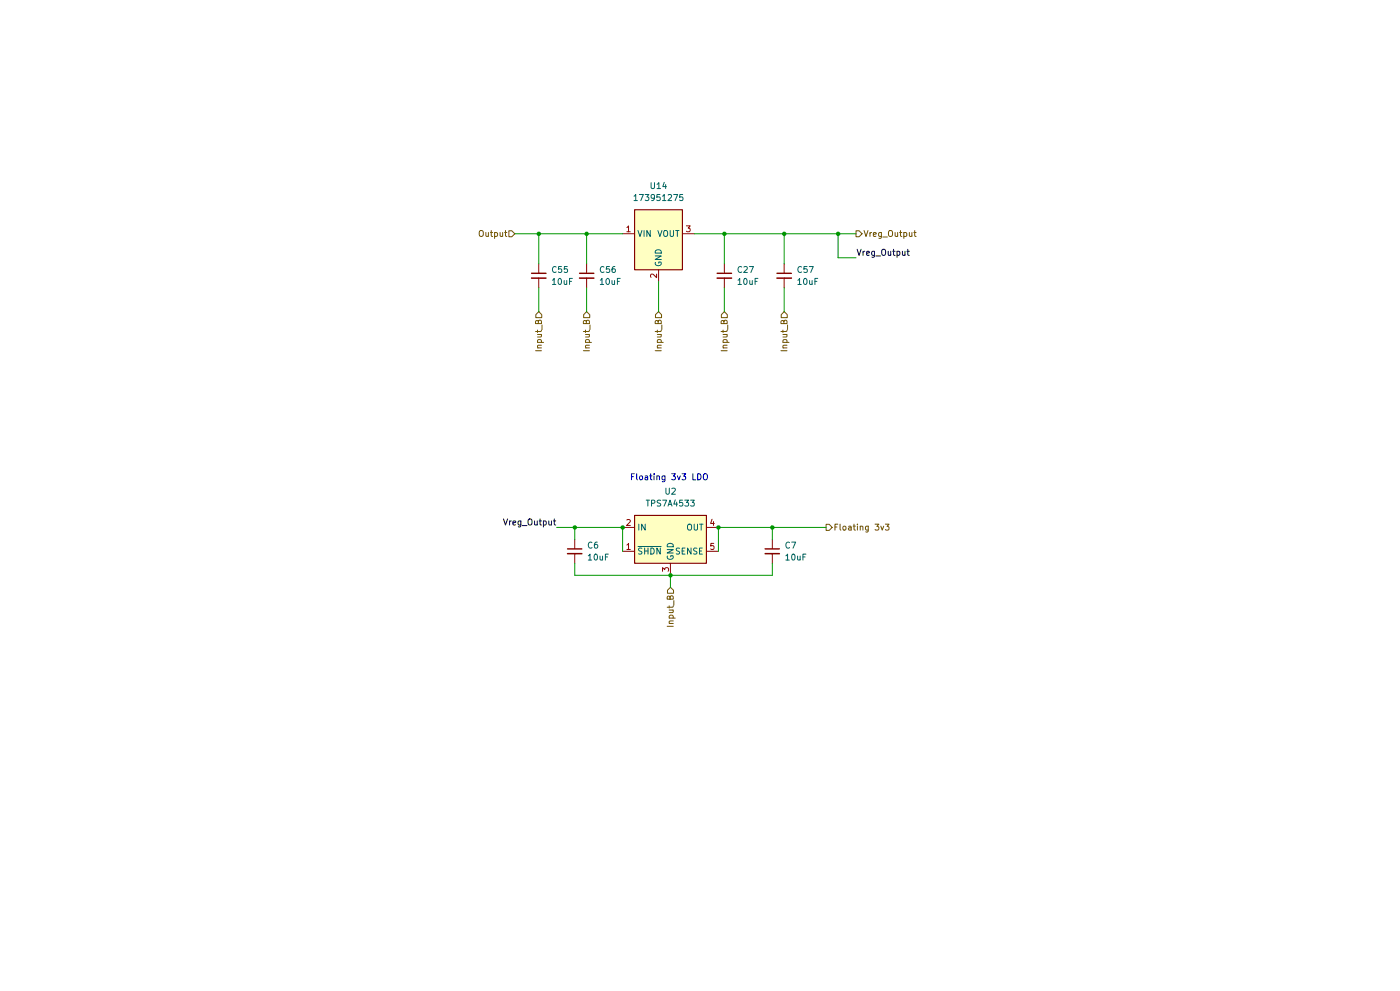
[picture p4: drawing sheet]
(kicad_sch
 (version 20260306)
 (generator "eeschema")
 (generator_version "10.0")
 (paper "A4")
 (title_block
  (title "Shuffler 1 Flyback and LDO"))
 (lib_symbols
  (symbol "Device:C_Small"
   (pin_numbers (hide yes))
   (pin_names
    (offset 0.254) (hide yes)) (exclude_from_sim no) (in_bom yes) (on_board yes)
   (in_pos_files yes)
   (duplicate_pin_numbers_are_jumpers no)
   (property "Reference" "C" (at 0.254 1.778 0) (show_name no) (do_not_autoplace no) (effects (font (size 1.27 1.27)) (justify left)))
   (property "Value" "C_Small" (at 0.254 -2.032 0) (show_name no) (do_not_autoplace no) (effects (font (size 1.27 1.27)) (justify left)))
   (property "Footprint" "" (at 0 0 0) (show_name no) (do_not_autoplace no) (hide yes) (effects (font (size 1.27 1.27))))
   (property "Datasheet" "" (at 0 0 0) (show_name no) (do_not_autoplace no) (hide yes) (effects (font (size 1.27 1.27))))
   (property "Description" "Unpolarized capacitor, small symbol" (at 0 0 0) (show_name no) (do_not_autoplace no) (hide yes) (effects (font (size 1.27 1.27))))
   (symbol "C_Small_0_1"
    (polyline (pts (xy -1.524 0.508) (xy 1.524 0.508)) (stroke (width 0.3048) (type default)) (fill (type none)))
    (polyline (pts (xy -1.524 -0.508) (xy 1.524 -0.508)) (stroke (width 0.3302) (type default)) (fill (type none))))
   (symbol "C_Small_1_1"
    (pin passive line (at 0 2.54 270) (length 2.032) (name "" (effects (font (size 1.27 1.27)))) (number "1" (effects (font (size 1.27 1.27)))))
    (pin passive line (at 0 -2.54 90) (length 2.032) (name "" (effects (font (size 1.27 1.27)))) (number "2" (effects (font (size 1.27 1.27))))))
   (embedded_fonts no))
  (symbol "MagIC_Wurth_WPME-FDSM:173951275" (exclude_from_sim no) (in_bom yes) (on_board yes)
   (in_pos_files yes)
   (duplicate_pin_numbers_are_jumpers no)
   (property "Reference" "U" (at 0 8 0) (show_name no) (do_not_autoplace no) (effects (font (size 1.27 1.27))))
   (property "Value" "173951275" (at 0 -20.5 0) (show_name no) (do_not_autoplace no) (effects (font (size 1.27 1.27))))
   (property "Footprint" "MagIC_THT_Wurth:U_Wurth_WPME-FDSM_17395xx75" (at 69.85 4.064 0) (show_name no) (do_not_autoplace no) (hide yes) (effects (font (size 1.27 1.27))))
   (property "Datasheet" "https://www.we-online.com/components/products/datasheet/173951275_valid_from_2025-01-20.pdf" (at 68.072 1.778 0) (show_name no) (do_not_autoplace no) (hide yes) (effects (font (size 1.27 1.27))))
   (property "Description" "For optimal performance the module is recommended for use with an external input capacitor and output capacitor, reducing design effort and complexity to a minimum." (at 8.128 -28.956 0) (show_name no) (do_not_autoplace yes) (hide yes) (effects (font (size 1.27 1.27))))
   (property "Vin (V)" "18 - 74.5" (at 71.374 -2.032 0) (show_name no) (do_not_autoplace no) (hide yes) (effects (font (size 1.27 1.27))))
   (property "Vout (V)" "12" (at 71.374 -4.318 0) (show_name no) (do_not_autoplace no) (hide yes) (effects (font (size 1.27 1.27))))
   (property "Iout (A)" "0.5" (at 71.374 -6.35 0) (show_name no) (do_not_autoplace no) (hide yes) (effects (font (size 1.27 1.27))))
   (symbol "173951275_1_0"
    (rectangle (start -5.08 5.08) (end 5.08 -7.62) (stroke (width 0.254) (type solid)) (fill (type background))))
   (symbol "173951275_1_1"
    (pin power_in line (at -7.62 0 0) (length 2.54) (name "VIN" (effects (font (size 1.27 1.27)))) (number "1" (effects (font (size 1.27 1.27)))))
    (pin power_in line (at 0 -10.16 90) (length 2.54) (name "GND" (effects (font (size 1.27 1.27)))) (number "2" (effects (font (size 1.27 1.27)))))
    (pin power_out line (at 7.62 0 180) (length 2.54) (name "VOUT" (effects (font (size 1.27 1.27)))) (number "3" (effects (font (size 1.27 1.27))))))
   (embedded_fonts no))
  (symbol "Regulator_Linear:TPS7A45xxKTT" (exclude_from_sim no) (in_bom yes) (on_board yes)
   (in_pos_files yes)
   (duplicate_pin_numbers_are_jumpers no)
   (property "Reference" "U" (at -6.35 6.35 0) (show_name no) (do_not_autoplace no) (effects (font (size 1.27 1.27))))
   (property "Value" "TPS7A45xxKTT" (at 0 6.35 0) (show_name no) (do_not_autoplace no) (effects (font (size 1.27 1.27)) (justify left)))
   (property "Footprint" "Package_TO_SOT_SMD:TO-263-5_TabPin3" (at 0 0 0) (show_name no) (do_not_autoplace no) (hide yes) (effects (font (size 1.27 1.27))))
   (property "Datasheet" "https://www.ti.com/lit/ds/symlink/tps7a45.pdf" (at 0 0 0) (show_name no) (do_not_autoplace no) (hide yes) (effects (font (size 1.27 1.27))))
   (property "Description" "Low-Noise Fast-Transient-Response 1.5A LDO Regulator, Fixed Output, Vin = 20V max, eN = 35 μVrms, TO-263-5 (D2PAK)" (at 0 0 0) (show_name no) (do_not_autoplace no) (hide yes) (effects (font (size 1.27 1.27))))
   (symbol "TPS7A45xxKTT_0_1"
    (rectangle (start -7.62 5.08) (end 7.62 -5.08) (stroke (width 0.254) (type default)) (fill (type background))))
   (symbol "TPS7A45xxKTT_1_1"
    (pin input line (at -10.16 -2.54 0) (length 2.54) (name "~{SHDN}" (effects (font (size 1.27 1.27)))) (number "1" (effects (font (size 1.27 1.27)))))
    (pin power_in line (at -10.16 2.54 0) (length 2.54) (name "IN" (effects (font (size 1.27 1.27)))) (number "2" (effects (font (size 1.27 1.27)))))
    (pin power_in line (at 0 -7.62 90) (length 2.54) (name "GND" (effects (font (size 1.27 1.27)))) (number "3" (effects (font (size 1.27 1.27)))))
    (pin power_out line (at 10.16 2.54 180) (length 2.54) (name "OUT" (effects (font (size 1.27 1.27)))) (number "4" (effects (font (size 1.27 1.27)))))
    (pin input line (at 10.16 -2.54 180) (length 2.54) (name "SENSE" (effects (font (size 1.27 1.27)))) (number "5" (effects (font (size 1.27 1.27))))))
   (embedded_fonts no)))
 (text "Floating 3v3 LDO"
  (exclude_from_sim no)
  (at 141.986 101.346 0)
  (effects (font (size 1.27 1.27))))
 (junction
  (at 132.08 111.76)
  (diameter 0)
  (color 0 0 0 0))
 (junction
  (at 166.37 49.53)
  (diameter 0)
  (color 0 0 0 0))
 (junction
  (at 163.83 111.76)
  (diameter 0)
  (color 0 0 0 0))
 (junction
  (at 114.3 49.53)
  (diameter 0)
  (color 0 0 0 0))
 (junction
  (at 152.4 111.76)
  (diameter 0)
  (color 0 0 0 0))
 (junction
  (at 177.8 49.53)
  (diameter 0)
  (color 0 0 0 0))
 (junction
  (at 124.46 49.53)
  (diameter 0)
  (color 0 0 0 0))
 (junction
  (at 121.92 111.76)
  (diameter 0)
  (color 0 0 0 0))
 (junction
  (at 142.24 121.92)
  (diameter 0)
  (color 0 0 0 0))
 (junction
  (at 153.67 49.53)
  (diameter 0)
  (color 0 0 0 0))
 (wire
  (pts (xy 177.8 49.53) (xy 181.61 49.53))
  (stroke (width 0) (type default)))
 (wire
  (pts (xy 118.11 111.76) (xy 121.92 111.76))
  (stroke (width 0) (type default)))
 (wire
  (pts (xy 152.4 111.76) (xy 152.4 116.84))
  (stroke (width 0) (type default)))
 (wire
  (pts (xy 152.4 111.76) (xy 163.83 111.76))
  (stroke (width 0) (type default)))
 (wire
  (pts (xy 166.37 49.53) (xy 177.8 49.53))
  (stroke (width 0) (type default)))
 (wire
  (pts (xy 121.92 121.92) (xy 142.24 121.92))
  (stroke (width 0) (type default)))
 (wire
  (pts (xy 121.92 119.38) (xy 121.92 121.92))
  (stroke (width 0) (type default)))
 (wire
  (pts (xy 132.08 116.84) (xy 132.08 111.76))
  (stroke (width 0) (type default)))
 (wire
  (pts (xy 124.46 60.96) (xy 124.46 66.04))
  (stroke (width 0) (type default)))
 (wire
  (pts (xy 163.83 114.3) (xy 163.83 111.76))
  (stroke (width 0) (type default)))
 (wire
  (pts (xy 153.67 60.96) (xy 153.67 66.04))
  (stroke (width 0) (type default)))
 (wire
  (pts (xy 139.7 59.69) (xy 139.7 66.04))
  (stroke (width 0) (type default)))
 (wire
  (pts (xy 124.46 49.53) (xy 132.08 49.53))
  (stroke (width 0) (type default)))
 (wire
  (pts (xy 163.83 121.92) (xy 142.24 121.92))
  (stroke (width 0) (type default)))
 (wire
  (pts (xy 153.67 49.53) (xy 153.67 55.88))
  (stroke (width 0) (type default)))
 (wire
  (pts (xy 166.37 49.53) (xy 166.37 55.88))
  (stroke (width 0) (type default)))
 (wire
  (pts (xy 163.83 111.76) (xy 175.26 111.76))
  (stroke (width 0) (type default)))
 (wire
  (pts (xy 181.61 54.61) (xy 177.8 54.61))
  (stroke (width 0) (type default)))
 (wire
  (pts (xy 121.92 111.76) (xy 132.08 111.76))
  (stroke (width 0) (type default)))
 (wire
  (pts (xy 121.92 111.76) (xy 121.92 114.3))
  (stroke (width 0) (type default)))
 (wire
  (pts (xy 166.37 60.96) (xy 166.37 66.04))
  (stroke (width 0) (type default)))
 (wire
  (pts (xy 114.3 60.96) (xy 114.3 66.04))
  (stroke (width 0) (type default)))
 (wire
  (pts (xy 114.3 49.53) (xy 124.46 49.53))
  (stroke (width 0) (type default)))
 (wire
  (pts (xy 163.83 119.38) (xy 163.83 121.92))
  (stroke (width 0) (type default)))
 (wire
  (pts (xy 153.67 49.53) (xy 166.37 49.53))
  (stroke (width 0) (type default)))
 (wire
  (pts (xy 124.46 49.53) (xy 124.46 55.88))
  (stroke (width 0) (type default)))
 (wire
  (pts (xy 177.8 54.61) (xy 177.8 49.53))
  (stroke (width 0) (type default)))
 (wire
  (pts (xy 142.24 121.92) (xy 142.24 124.46))
  (stroke (width 0) (type default)))
 (wire
  (pts (xy 147.32 49.53) (xy 153.67 49.53))
  (stroke (width 0) (type default)))
 (wire
  (pts (xy 114.3 49.53) (xy 114.3 55.88))
  (stroke (width 0) (type default)))
 (wire
  (pts (xy 109.22 49.53) (xy 114.3 49.53))
  (stroke (width 0) (type default)))
 (label "Vreg_Output"
  (at 181.61 54.61 0)
  (effects (font (size 1.27 1.27)) (justify left bottom)))
 (label "Vreg_Output"
  (at 118.11 111.76 180)
  (effects (font (size 1.27 1.27)) (justify right bottom)))
 (hierarchical_label "Input_B"
  (shape input)
  (at 139.7 66.04 270)
  (effects (font (size 1.27 1.27)) (justify right)))
 (hierarchical_label "Input_B"
  (shape input)
  (at 153.67 66.04 270)
  (effects (font (size 1.27 1.27)) (justify right)))
 (hierarchical_label "Floating 3v3"
  (shape output)
  (at 175.26 111.76 0)
  (effects (font (size 1.27 1.27)) (justify left)))
 (hierarchical_label "Input_B"
  (shape input)
  (at 124.46 66.04 270)
  (effects (font (size 1.27 1.27)) (justify right)))
 (hierarchical_label "Input_B"
  (shape input)
  (at 114.3 66.04 270)
  (effects (font (size 1.27 1.27)) (justify right)))
 (hierarchical_label "Vreg_Output"
  (shape output)
  (at 181.61 49.53 0)
  (effects (font (size 1.27 1.27)) (justify left)))
 (hierarchical_label "Input_B"
  (shape input)
  (at 166.37 66.04 270)
  (effects (font (size 1.27 1.27)) (justify right)))
 (hierarchical_label "Output"
  (shape input)
  (at 109.22 49.53 180)
  (effects (font (size 1.27 1.27)) (justify right)))
 (hierarchical_label "Input_B"
  (shape input)
  (at 142.24 124.46 270)
  (effects (font (size 1.27 1.27)) (justify right)))
 (symbol
  (lib_id "Device:C_Small")
  (at 121.92 116.84 0)
  (unit 1)
  (body_style 1)
  (exclude_from_sim no)
  (in_bom yes)
  (on_board yes)
  (in_pos_files yes)
  (dnp no)
  (fields_autoplaced yes)
  (property "Reference" "C6" (at 124.46 115.5762 0) (show_name no) (do_not_autoplace no) (effects (font (size 1.27 1.27)) (justify left)))
  (property "Value" "10uF" (at 124.46 118.1162 0) (show_name no) (do_not_autoplace no) (effects (font (size 1.27 1.27)) (justify left)))
  (property "Footprint" "Capacitor_SMD:C_1210_3225Metric_Pad1.33x2.70mm_HandSolder" (at 121.92 116.84 0) (hide yes) (show_name no) (do_not_autoplace no) (effects (font (size 1.27 1.27))))
  (property "Datasheet" "" (at 121.92 116.84 0) (hide yes) (show_name no) (do_not_autoplace no) (effects (font (size 1.27 1.27))))
  (property "Description" "12105C106KAT2A" (at 121.92 116.84 0) (hide yes) (show_name no) (do_not_autoplace no) (effects (font (size 1.27 1.27))))
  (pin "1")
  (pin "2"))
 (symbol
  (lib_id "Device:C_Small")
  (at 114.3 58.42 0)
  (unit 1)
  (body_style 1)
  (exclude_from_sim no)
  (in_bom yes)
  (on_board yes)
  (in_pos_files yes)
  (dnp no)
  (fields_autoplaced yes)
  (property "Reference" "C55" (at 116.84 57.1562 0) (show_name no) (do_not_autoplace no) (effects (font (size 1.27 1.27)) (justify left)))
  (property "Value" "10uF" (at 116.84 59.6962 0) (show_name no) (do_not_autoplace no) (effects (font (size 1.27 1.27)) (justify left)))
  (property "Footprint" "Capacitor_SMD:C_2220_5750Metric_Pad1.97x5.40mm_HandSolder" (at 114.3 58.42 0) (hide yes) (show_name no) (do_not_autoplace no) (effects (font (size 1.27 1.27))))
  (property "Datasheet" "" (at 114.3 58.42 0) (hide yes) (show_name no) (do_not_autoplace no) (effects (font (size 1.27 1.27))))
  (property "Description" "Unpolarized capacitor, small symbol" (at 114.3 58.42 0) (hide yes) (show_name no) (do_not_autoplace no) (effects (font (size 1.27 1.27))))
  (pin "1")
  (pin "2"))
 (symbol
  (lib_id "Regulator_Linear:TPS7A45xxKTT")
  (at 142.24 114.3 0)
  (unit 1)
  (body_style 1)
  (exclude_from_sim no)
  (in_bom yes)
  (on_board yes)
  (in_pos_files yes)
  (dnp no)
  (fields_autoplaced yes)
  (property "Reference" "U2" (at 142.24 104.14 0) (show_name no) (do_not_autoplace no) (effects (font (size 1.27 1.27))))
  (property "Value" "TPS7A4533" (at 142.24 106.68 0) (show_name no) (do_not_autoplace no) (effects (font (size 1.27 1.27))))
  (property "Footprint" "Package_TO_SOT_SMD:TO-263-5_TabPin3" (at 142.24 114.3 0) (hide yes) (show_name no) (do_not_autoplace no) (effects (font (size 1.27 1.27))))
  (property "Datasheet" "https://www.ti.com/lit/ds/symlink/tps7a45.pdf" (at 142.24 114.3 0) (hide yes) (show_name no) (do_not_autoplace no) (effects (font (size 1.27 1.27))))
  (property "Description" "Low-Noise Fast-Transient-Response 1.5A LDO Regulator, Fixed Output, Vin = 20V max, eN = 35 μVrms, TO-263-5 (D2PAK)" (at 142.24 114.3 0) (hide yes) (show_name no) (do_not_autoplace no) (effects (font (size 1.27 1.27))))
  (pin "1")
  (pin "5")
  (pin "3")
  (pin "2")
  (pin "4"))
 (symbol
  (lib_id "Device:C_Small")
  (at 124.46 58.42 0)
  (unit 1)
  (body_style 1)
  (exclude_from_sim no)
  (in_bom yes)
  (on_board yes)
  (in_pos_files yes)
  (dnp no)
  (fields_autoplaced yes)
  (property "Reference" "C56" (at 127 57.1562 0) (show_name no) (do_not_autoplace no) (effects (font (size 1.27 1.27)) (justify left)))
  (property "Value" "10uF" (at 127 59.6962 0) (show_name no) (do_not_autoplace no) (effects (font (size 1.27 1.27)) (justify left)))
  (property "Footprint" "Capacitor_SMD:C_2220_5750Metric_Pad1.97x5.40mm_HandSolder" (at 124.46 58.42 0) (hide yes) (show_name no) (do_not_autoplace no) (effects (font (size 1.27 1.27))))
  (property "Datasheet" "" (at 124.46 58.42 0) (hide yes) (show_name no) (do_not_autoplace no) (effects (font (size 1.27 1.27))))
  (property "Description" "Unpolarized capacitor, small symbol" (at 124.46 58.42 0) (hide yes) (show_name no) (do_not_autoplace no) (effects (font (size 1.27 1.27))))
  (pin "1")
  (pin "2"))
 (symbol
  (lib_id "Device:C_Small")
  (at 153.67 58.42 0)
  (unit 1)
  (body_style 1)
  (exclude_from_sim no)
  (in_bom yes)
  (on_board yes)
  (in_pos_files yes)
  (dnp no)
  (fields_autoplaced yes)
  (property "Reference" "C27" (at 156.21 57.1562 0) (show_name no) (do_not_autoplace no) (effects (font (size 1.27 1.27)) (justify left)))
  (property "Value" "10uF" (at 156.21 59.6962 0) (show_name no) (do_not_autoplace no) (effects (font (size 1.27 1.27)) (justify left)))
  (property "Footprint" "Capacitor_SMD:C_1210_3225Metric_Pad1.33x2.70mm_HandSolder" (at 153.67 58.42 0) (hide yes) (show_name no) (do_not_autoplace no) (effects (font (size 1.27 1.27))))
  (property "Datasheet" "" (at 153.67 58.42 0) (hide yes) (show_name no) (do_not_autoplace no) (effects (font (size 1.27 1.27))))
  (property "Description" "12105C106KAT2A" (at 153.67 58.42 0) (hide yes) (show_name no) (do_not_autoplace no) (effects (font (size 1.27 1.27))))
  (pin "1")
  (pin "2"))
 (symbol
  (lib_id "Device:C_Small")
  (at 166.37 58.42 0)
  (unit 1)
  (body_style 1)
  (exclude_from_sim no)
  (in_bom yes)
  (on_board yes)
  (in_pos_files yes)
  (dnp no)
  (fields_autoplaced yes)
  (property "Reference" "C57" (at 168.91 57.1562 0) (show_name no) (do_not_autoplace no) (effects (font (size 1.27 1.27)) (justify left)))
  (property "Value" "10uF" (at 168.91 59.6962 0) (show_name no) (do_not_autoplace no) (effects (font (size 1.27 1.27)) (justify left)))
  (property "Footprint" "Capacitor_SMD:C_1210_3225Metric_Pad1.33x2.70mm_HandSolder" (at 166.37 58.42 0) (hide yes) (show_name no) (do_not_autoplace no) (effects (font (size 1.27 1.27))))
  (property "Datasheet" "" (at 166.37 58.42 0) (hide yes) (show_name no) (do_not_autoplace no) (effects (font (size 1.27 1.27))))
  (property "Description" "12105C106KAT2A" (at 166.37 58.42 0) (hide yes) (show_name no) (do_not_autoplace no) (effects (font (size 1.27 1.27))))
  (pin "1")
  (pin "2"))
 (symbol
  (lib_id "Device:C_Small")
  (at 163.83 116.84 0)
  (unit 1)
  (body_style 1)
  (exclude_from_sim no)
  (in_bom yes)
  (on_board yes)
  (in_pos_files yes)
  (dnp no)
  (fields_autoplaced yes)
  (property "Reference" "C7" (at 166.37 115.5762 0) (show_name no) (do_not_autoplace no) (effects (font (size 1.27 1.27)) (justify left)))
  (property "Value" "10uF" (at 166.37 118.1162 0) (show_name no) (do_not_autoplace no) (effects (font (size 1.27 1.27)) (justify left)))
  (property "Footprint" "Capacitor_SMD:C_1210_3225Metric_Pad1.33x2.70mm_HandSolder" (at 163.83 116.84 0) (hide yes) (show_name no) (do_not_autoplace no) (effects (font (size 1.27 1.27))))
  (property "Datasheet" "" (at 163.83 116.84 0) (hide yes) (show_name no) (do_not_autoplace no) (effects (font (size 1.27 1.27))))
  (property "Description" "12105C106KAT2A" (at 163.83 116.84 0) (hide yes) (show_name no) (do_not_autoplace no) (effects (font (size 1.27 1.27))))
  (pin "1")
  (pin "2"))
 (symbol
  (lib_id "MagIC_Wurth_WPME-FDSM:173951275")
  (at 139.7 49.53 0)
  (unit 1)
  (body_style 1)
  (exclude_from_sim no)
  (in_bom yes)
  (on_board yes)
  (in_pos_files yes)
  (dnp no)
  (fields_autoplaced yes)
  (property "Reference" "U14" (at 139.7 39.37 0) (show_name no) (do_not_autoplace no) (effects (font (size 1.27 1.27))))
  (property "Value" "173951275" (at 139.7 41.91 0) (show_name no) (do_not_autoplace no) (effects (font (size 1.27 1.27))))
  (property "Footprint" "Wurth Power Modules:U_Wurth_WPME-FDSM_17395xx75" (at 209.55 45.466 0) (hide yes) (show_name no) (do_not_autoplace no) (effects (font (size 1.27 1.27))))
  (property "Datasheet" "https://www.we-online.com/components/products/datasheet/173951275_valid_from_2025-01-20.pdf" (at 207.772 47.752 0) (hide yes) (show_name no) (do_not_autoplace no) (effects (font (size 1.27 1.27))))
  (property "Description" "For optimal performance the module is recommended for use with an external input capacitor and output capacitor, reducing design effort and complexity to a minimum." (at 147.828 78.486 0) (hide yes) (show_name no) (do_not_autoplace yes) (effects (font (size 1.27 1.27))))
  (property "Vin (V)" "18 - 74.5" (at 211.074 51.562 0) (hide yes) (show_name no) (do_not_autoplace no) (effects (font (size 1.27 1.27))))
  (property "Vout (V)" "12" (at 211.074 53.848 0) (hide yes) (show_name no) (do_not_autoplace no) (effects (font (size 1.27 1.27))))
  (property "Iout (A)" "0.5" (at 211.074 55.88 0) (hide yes) (show_name no) (do_not_autoplace no) (effects (font (size 1.27 1.27))))
  (pin "2")
  (pin "3")
  (pin "1")))
